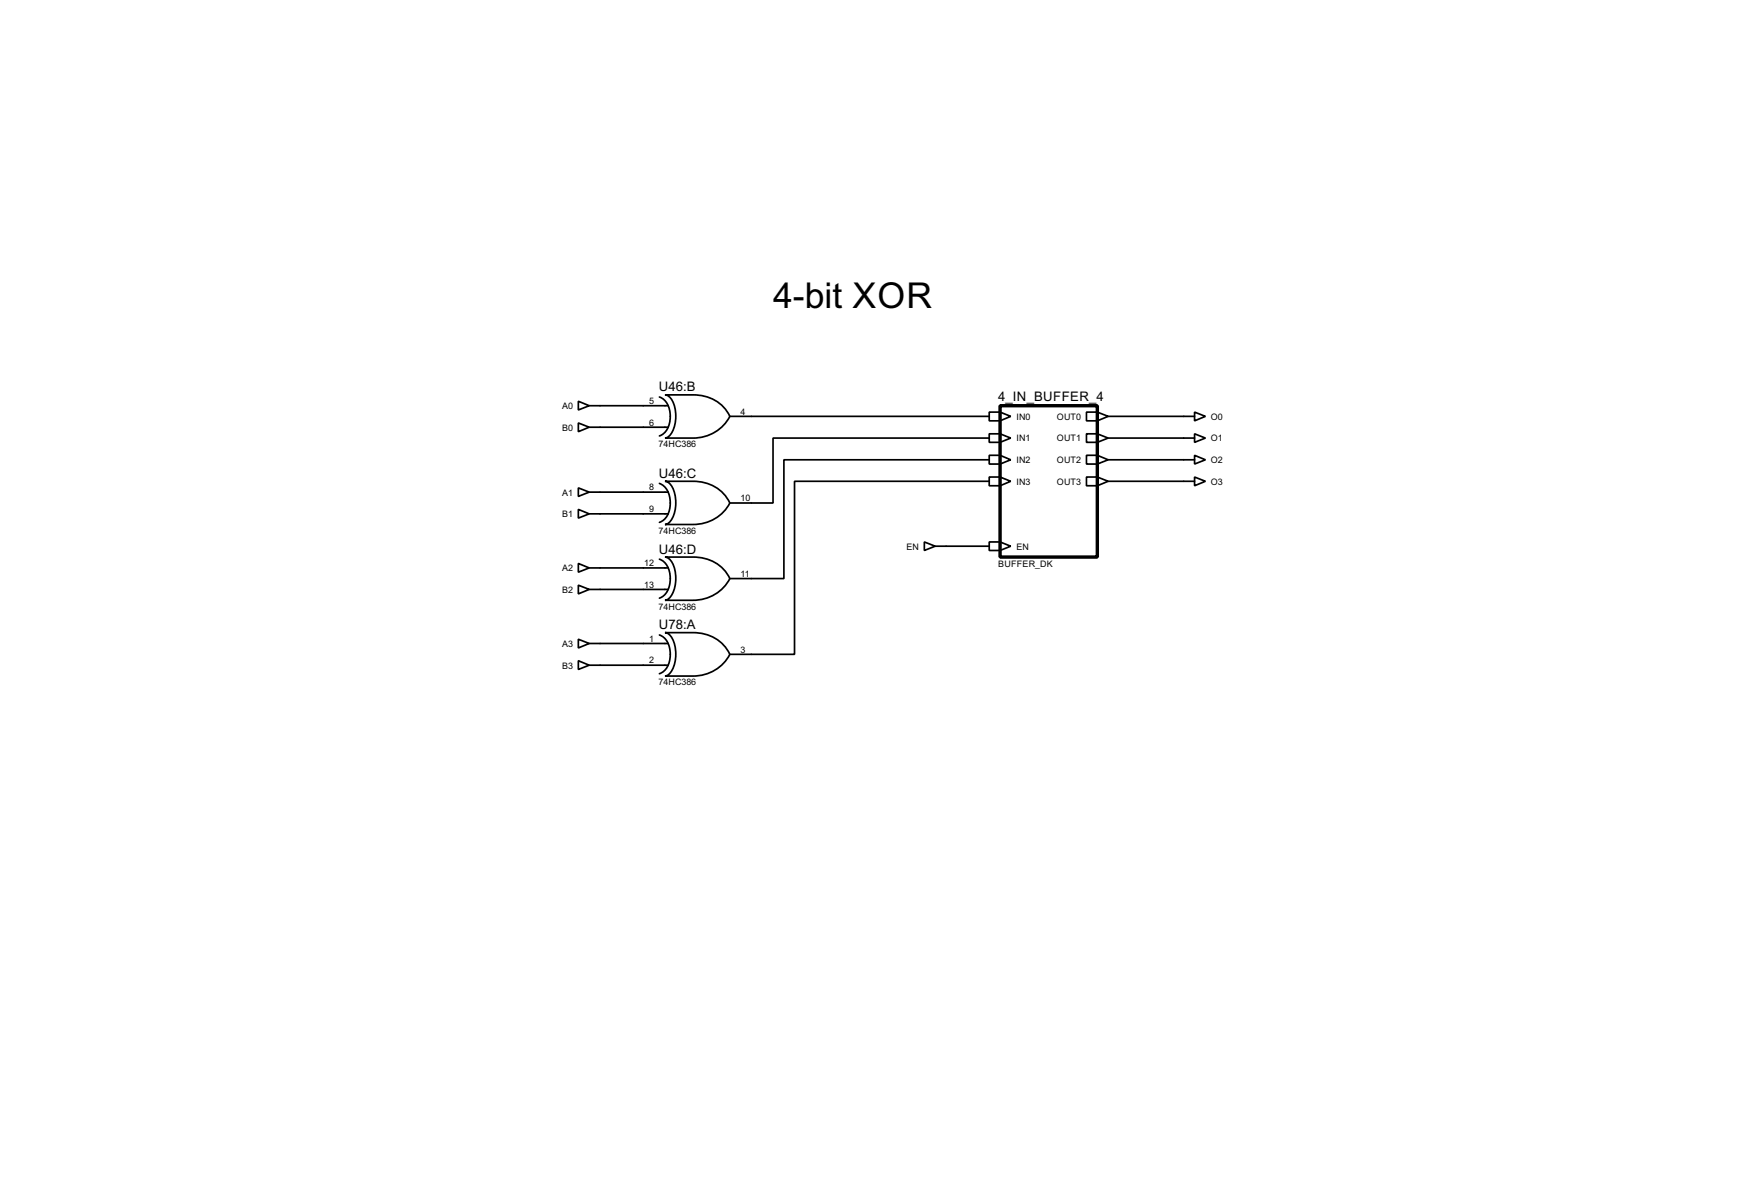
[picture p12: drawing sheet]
<svg xmlns="http://www.w3.org/2000/svg" width="409mm" height="282mm" viewBox="0 0 409 282" stroke-linecap="round" stroke-linejoin="round" font-family="sans-serif">
<g fill="none" stroke="#000" stroke-width=".4">
<path d="M135.9 94.3l2.6 1-2.6 1zM135.9 99.4l2.6 1-2.6 1zM138.5 95.3h18.5M155 93.3a5.1 5.1 0 0 1 2.3 6.1 3.9 3.9 0 0 1-2.3 3M156.3 92.8h6.6a9.2 9.2 0 0 1 8.6 5 9.6 9.6 0 0 1-8.6 5.1h-6.6a3.5 3.5 0 0 0 2.3-3.1 7.2 7.2 0 0 0-1.4-6.7zM171.5 97.8h61M232.5 96.8h2.5l2.5 1-2.5 1.1h-2.5zM235 96.8v2.1M255.3 96.8h2.6l2.5 1-2.5 1.1h-2.6zM257.9 96.8v2.1M260.4 97.8h20.3M280.7 96.8l2.6 1-2.6 1.1z"/>
<path d="M135.9 114.6l2.6 1-2.6 1zM135.9 119.7l2.6 1-2.6 1zM138.5 100.4h18.5M138.5 115.6h18.5M155 113.6a5.2 5.2 0 0 1 2.3 6.2 3.8 3.8 0 0 1-2.3 2.9M156.3 113.1h6.6a9.2 9.2 0 0 1 8.6 5.1 9.6 9.6 0 0 1-8.6 5h-6.6a3.5 3.5 0 0 0 2.3-3.1 7.3 7.3 0 0 0-1.4-6.7zM232.5 101.9h2.5l2.5 1-2.5 1h-2.5zM232.5 107h2.5l2.5 1-2.5 1h-2.5zM232.5 112.1h2.5l2.5 1-2.5 1h-2.5zM232.5 102.9h-50.8v15.3h-10.2M232.5 108h-48.3v27.9h-12.7M232.5 113.1h-45.8v40.6h-15.2"/>
<path d="M235 101.9v2M235 107v2M235 112.1v2M255.3 101.9h2.6l2.5 1-2.5 1h-2.6zM255.3 107h2.6l2.5 1-2.5 1h-2.6zM255.3 112.1h2.6l2.5 1-2.5 1h-2.6zM257.9 101.9v2M257.9 107v2M257.9 112.1v2M260.4 102.9h20.3M260.4 108h20.3M260.4 113.1h20.3"/>
<path d="M280.7 101.9l2.6 1-2.6 1zM280.7 107l2.6 1-2.6 1zM280.7 112.1l2.6 1-2.6 1zM135.9 132.4l2.6 1-2.6 1zM135.9 137.5l2.6 1-2.6 1zM138.5 120.7h18.5M138.5 133.4h18.5M138.5 138.5h18.5M155 131.4a5.1 5.1 0 0 1 2.3 6.1 3.9 3.9 0 0 1-2.3 3M156.3 130.9h6.6a9.2 9.2 0 0 1 8.6 5 9.6 9.6 0 0 1-8.6 5.1h-6.6a3.5 3.5 0 0 0 2.3-3.1 7.2 7.2 0 0 0-1.4-6.7zM217.2 127.3l2.6 1-2.6 1zM219.8 128.3h12.7"/>
<path d="M232.5 127.3h2.5l2.5 1-2.5 1h-2.5zM235 127.3v2M135.9 150.2l2.6 1-2.6 1zM135.9 155.2l2.6 1.1-2.6 1zM138.5 151.2h18.5M138.5 156.3h18.5M155 149.2a5.1 5.1 0 0 1 2.3 6.1 3.8 3.8 0 0 1-2.3 3M156.3 148.6h6.6a9.2 9.2 0 0 1 8.6 5.1 9.6 9.6 0 0 1-8.6 5.1h-6.6a3.5 3.5 0 0 0 2.3-3.1 7.3 7.3 0 0 0-1.4-6.7z"/>
</g>
<path d="M235 95.3h22.9v35.6h-22.9z" fill="none" stroke="#000" stroke-width=".8"/>
<text font-size="9.4" x="181.7" y="72.4">4-bit XOR</text>
<g font-size="3.5">
<text x="154.8" y="92">U46:B</text>
<text x="234.6" y="94.3">4_IN_BUFFER_4</text>
<text x="154.8" y="112.3">U46:C</text>
<text x="154.8" y="130.1">U46:D</text>
<text x="154.8" y="147.8">U78:A</text>
</g>
<g font-size="2.4">
<text x="152.6" y="94.9">5</text>
<text x="132.1" y="96.1">A0</text>
<text x="132.1" y="101.2">B0</text>
<text x="152.6" y="100">6</text>
<text x="174" y="97.4">4</text>
<text x="238.8" y="98.6">IN0</text>
<text x="248.3" y="98.6">OUT0</text>
<text x="284.5" y="98.6">O0</text>
<text x="154.8" y="105.1">74HC386</text>
<text x="238.8" y="103.7">IN1</text>
<text x="248.3" y="103.7">OUT1</text>
<text x="284.5" y="103.7">O1</text>
<text x="238.8" y="108.8">IN2</text>
<text x="238.8" y="113.9">IN3</text>
<text x="248.3" y="108.8">OUT2</text>
<text x="248.3" y="113.9">OUT3</text>
<text x="284.5" y="108.8">O2</text>
<text x="284.5" y="113.9">O3</text>
<text x="132.1" y="116.4">A1</text>
<text x="152.6" y="115.2">8</text>
<text x="174" y="117.8">10</text>
<text x="132.1" y="121.5">B1</text>
<text x="152.6" y="120.3">9</text>
<text x="154.8" y="125.4">74HC386</text>
<text x="213" y="129.1">EN</text>
<text x="238.8" y="129.1">EN</text>
<text x="132.1" y="134.2">A2</text>
<text x="151.4" y="133">12</text>
<text x="174" y="135.5">11</text>
<text x="234.6" y="133.3">BUFFER_DK</text>
<text x="132.1" y="139.3">B2</text>
<text x="151.4" y="138.1">13</text>
<text x="154.8" y="143.2">74HC386</text>
<text x="132.1" y="152">A3</text>
<text x="152.6" y="150.8">1</text>
<text x="152.6" y="155.9">2</text>
<text x="174" y="153.3">3</text>
<text x="132.1" y="157.1">B3</text>
<text x="154.8" y="161">74HC386</text>
</g>
</svg>
